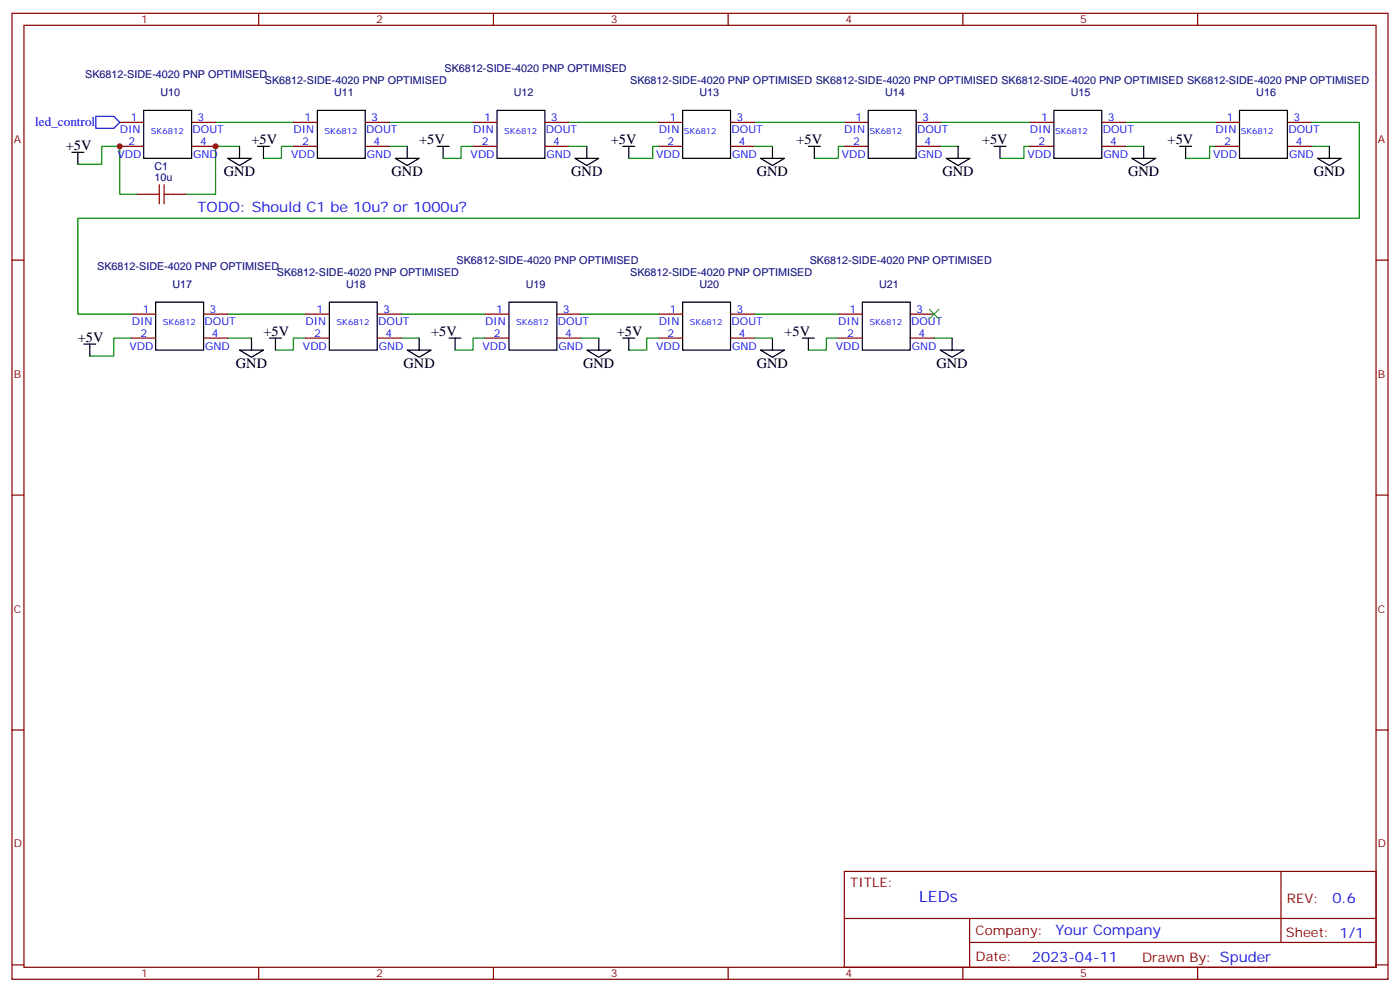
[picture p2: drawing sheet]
<svg xmlns="http://www.w3.org/2000/svg" width="412mm" height="292mm" viewBox="0 0 412 292" stroke-linecap="round" stroke-linejoin="round" font-family="sans-serif">
<g fill="none" stroke="#870000" stroke-width=".35">
<path d="M3.5 3.9h405.4v284.4h-405.4zM7.1 7.4h398.2v277.3h-398.2zM76.2 3.9v3.5M145.3 3.9v3.5M214.5 3.9v3.5M283.6 3.9v3.5M352.8 3.9v3.5M35.3 36h7M56.4 36h7.1M86.4 36h7.1M107.6 36h7.1M139.3 36h7.1"/>
<path d="M160.5 36h7.1M194 36h7.1M215.2 36h7M248.7 36h7.1M269.9 36h7M303.4 36h7M324.6 36h7M358.1 36h7M379.2 36h7.1M35.3 43.1h7M40.6 57.2h3.5M51.2 57.2h3.5"/>
<path d="M56.4 43.1h7.1M86.4 43.1h7.1M107.6 43.1h7.1M139.3 43.1h7.1M160.5 43.1h7.1M194 43.1h7.1M215.2 43.1h7M248.7 43.1h7.1M269.9 43.1h7M303.4 43.1h7M324.6 43.1h7M358.1 43.1h7"/>
<path d="M379.2 43.1h7.1M3.5 76.6h3.6M405.3 76.6h3.6M38.8 92.5h7.1M38.8 99.5h7.1M60 92.5h7M60 99.5h7M90 92.5h7M90 99.5h7M111.1 92.5h7.1M111.1 99.5h7.1M142.9 92.5h7"/>
<path d="M142.9 99.5h7M164 92.5h7.1M164 99.5h7.1M194 92.5h7.1M194 99.5h7.1M215.2 92.5h7M215.2 99.5h7M246.9 92.5h7.1M246.9 99.5h7.1M268.1 92.5h7.1M268.1 99.5h7.1M3.5 145.7h3.6"/>
<path d="M405.3 145.7h3.6M3.5 214.9h3.6M405.3 214.9h3.6M248.7 256.5h156.6v28.2h-156.6zM377.3 256.5v20.9M248.7 270.4h156.5M285.6 277.4h119.6M285.6 270.4v14.1M3.5 284h3.6M76.2 284.7v3.6M145.3 284.7v3.6M214.5 284.7v3.6"/>
<path d="M283.6 284.7v3.6M352.8 284.7v3.6M405.3 284h3.6"/>
</g>
<g fill="none" stroke="#008700" stroke-width=".35">
<path d="M63.5 36h22.9M114.7 36h24.6M167.6 36h26.4M222.2 36h26.5M276.9 36h26.5M331.6 36h26.5M386.3 36h14.1v28.2h-377.5v28.3h15.9M22.9 48.4h7.1v-5.3h5.3v14.1h5.3M70.6 43.1h-7.1v14.1h-8.8M86.4 43.1h-3.5v3.5h-5.3M114.7 43.1h5.2M139.3 43.1h-3.5v3.5h-5.3"/>
<path d="M167.6 43.1h5.3M194 43.1h-1.7v3.5h-7.1M222.2 43.1h5.3M248.7 43.1h-1.8v3.5h-7M276.9 43.1h5.3M303.4 43.1h-1.8v3.5h-7M331.6 43.1h5.3M358.1 43.1h-1.8v3.5h-7.1M386.3 43.1h5.3M38.8 99.5h-5.3v5.3h-7M67 92.5h23M67 99.5h7.1"/>
<path d="M90 99.5h-3.6v3.5h-5.3M118.2 92.5h24.7M118.2 99.5h5.3M142.9 99.5h-3.6v3.5h-5.2M171.1 92.5h22.9M171.1 99.5h5.3M194 99.5h-3.5v3.5h-5.3M222.2 92.5h24.7M222.2 99.5h5.3M246.9 99.5h-3.5v3.5h-5.3M275.2 99.5h5.3"/>
</g>
<g fill="none" stroke="#000" stroke-width=".35">
<path d="M42.3 32.5h14.1v14.1h-14.1zM93.5 32.5h14.1v14.1h-14.1zM146.4 32.5h14.1v14.1h-14.1zM201.1 32.5h14.1v14.1h-14.1zM255.8 32.5h14.1v14.1h-14.1zM310.4 32.5h14.2v14.1h-14.2zM365.1 32.5h14.1v14.1h-14.1zM21.2 44.8h3.5M22.9 44.8v3.6M67 46.6h7.1l-3.5 2.1zM70.6 43.1v3.5M75.8 43.1h3.6"/>
<path d="M77.6 43.1v3.5M116.4 46.6h7.1l-3.6 2.1zM119.9 43.1v3.5M128.8 43.1h3.5M130.5 43.1v3.5M169.3 46.6h7.1l-3.5 2.1zM172.9 43.1v3.5M183.4 43.1h3.6M185.2 43.1v3.5M224 46.6h7.1l-3.6 2.1zM227.5 43.1v3.5M238.1 43.1h3.6"/>
<path d="M239.9 43.1v3.5M278.7 46.6h7.1l-3.6 2.1zM282.2 43.1v3.5M292.8 43.1h3.5M294.6 43.1v3.5M333.4 46.6h7l-3.5 2.1zM336.9 43.1v3.5M347.5 43.1h3.5M349.2 43.1v3.5M388.1 46.6h7l-3.5 2.1zM391.6 43.1v3.5M45.9 88.9h14.1v14.1h-14.1z"/>
<path d="M74.1 99.5v3.5M79.4 99.5h3.5M81.1 99.5v3.5M97 88.9h14.1v14.1h-14.1zM123.5 99.5v3.5M132.3 99.5h3.5M134.1 99.5v3.5M149.9 88.9h14.1v14.1h-14.1zM176.4 99.5v3.5M183.4 99.5h3.6M185.2 99.5v3.5M201.1 88.9h14.1v14.1h-14.1z"/>
<path d="M227.5 99.5v3.5M236.4 99.5h3.5M238.1 99.5v3.5M254 88.9h14.1v14.1h-14.1zM280.5 99.5v3.5M24.7 101.3h3.5M26.5 101.3v3.5M70.6 103h7l-3.5 2.2zM119.9 103h7.1l-3.5 2.2zM172.9 103h7l-3.5 2.2zM224 103h7.1l-3.6 2.2zM276.9 103h7.1l-3.5 2.2z"/>
</g>
<path d="M28.2 34.3h5.3l1.8 1.7-1.8 1.8h-5.3z" fill="none" stroke="#00f" stroke-width=".35"/>
<path d="M273.8 91.1l2.8 2.8M276.6 91.1l-2.8 2.8" fill="none" stroke="#3c3" stroke-width=".35"/>
<path d="M44.1 57.2h2.8M46.9 54.4v5.6M48.3 57.2h2.9M48.3 54.4v5.6" fill="none" stroke="#a10000" stroke-width=".35"/>
<g fill="#c00">
<circle cx="35.3" cy="43.1" r=".88"/>
<circle cx="63.5" cy="43.1" r=".88"/>
</g>
<text font-size="4.6" fill="#00f" x="270.8" y="265.5">LEDs</text>
<g font-size="4.2">
<text x="19.4" y="44.1">+5V</text>
<text x="74.1" y="42.4">+5V</text>
<text x="123.5" y="42.4">+5V</text>
<text x="179.9" y="42.4">+5V</text>
<text x="234.6" y="42.4">+5V</text>
<text x="289.3" y="42.4">+5V</text>
<text x="344" y="42.4">+5V</text>
<text x="66" y="51.9">GND</text>
<text x="115.4" y="51.9">GND</text>
<text x="168.3" y="51.9">GND</text>
<text x="223" y="51.9">GND</text>
<text x="277.6" y="51.9">GND</text>
<text x="332.3" y="51.9">GND</text>
<text x="387" y="51.9">GND</text>
<text x="22.9" y="100.6">+5V</text>
<text x="77.6" y="98.8">+5V</text>
<text x="127" y="98.8">+5V</text>
<text x="181.7" y="98.8">+5V</text>
<text x="231.1" y="98.8">+5V</text>
<text x="69.5" y="108.3">GND</text>
<text x="118.9" y="108.3">GND</text>
<text x="171.8" y="108.3">GND</text>
<text x="223" y="108.3">GND</text>
<text x="275.9" y="108.3">GND</text>
</g>
<g font-size="4.2" fill="#00f">
<text x="58.2" y="62.5">TODO: Should C1 be 10u? or 1000u?</text>
<text x="392.5" y="265.8">0.6</text>
<text x="310.9" y="275.3">Your Company</text>
<text x="304" y="283.1">2023-04-11</text>
</g>
<text font-size="3.9" fill="#00f" x="10.4" y="37.2">led_control</text>
<g font-size="3.9" fill="#800">
<text x="250.5" y="261.1">TITLE:</text>
<text x="379.1" y="265.8">REV:</text>
<text x="287.4" y="275.3">Company:</text>
<text x="378.7" y="275.9">Sheet: 1/1</text>
<text x="287.4" y="283">Date:</text>
<text x="336.4" y="283.1">Drawn By: Spuder</text>
</g>
<g font-size="3.2" fill="#800">
<text x="41.6" y="6.9">1</text>
<text x="110.8" y="6.9">2</text>
<text x="179.9" y="6.9">3</text>
<text x="249.1" y="6.9">4</text>
<text x="318.2" y="6.9">5</text>
<text x="4.1" y="42">A</text>
<text x="405.9" y="42">A</text>
<text x="4.1" y="111.2">B</text>
<text x="405.9" y="111.2">B</text>
<text x="4.1" y="180.3">C</text>
<text x="405.9" y="180.3">C</text>
<text x="4.1" y="249.4">D</text>
<text x="405.9" y="249.4">D</text>
<text x="41.6" y="287.7">1</text>
<text x="110.8" y="287.7">2</text>
<text x="179.9" y="287.7">3</text>
<text x="249.1" y="287.7">4</text>
<text x="318.2" y="287.7">5</text>
</g>
<g font-size="3.2" fill="#000080">
<text x="25.1" y="23">SK6812-SIDE-4020 PNP OPTIMISED</text>
<text x="130.9" y="21.3">SK6812-SIDE-4020 PNP OPTIMISED</text>
<text x="47.3" y="28.3">U10</text>
<text x="78" y="24.8">SK6812-SIDE-4020 PNP OPTIMISED</text>
<text x="98.4" y="28.3">U11</text>
<text x="151.4" y="28.3">U12</text>
<text x="185.6" y="24.8">SK6812-SIDE-4020 PNP OPTIMISED SK6812-SIDE-4020 PNP OPTIMISED SK6812-SIDE-4020 PNP OPTIMISED SK6812-SIDE-4020 PNP OPTIMISED</text>
<text x="206" y="28.3">U13</text>
<text x="260.7" y="28.3">U14</text>
<text x="315.4" y="28.3">U15</text>
<text x="370.1" y="28.3">U16</text>
<text x="45.5" y="53.3">10u</text>
<text x="45.5" y="50.1">C1</text>
<text x="134.5" y="77.7">SK6812-SIDE-4020 PNP OPTIMISED</text>
<text x="238.5" y="77.7">SK6812-SIDE-4020 PNP OPTIMISED</text>
<text x="28.6" y="79.5">SK6812-SIDE-4020 PNP OPTIMISED</text>
<text x="81.6" y="81.3">SK6812-SIDE-4020 PNP OPTIMISED</text>
<text x="185.6" y="81.3">SK6812-SIDE-4020 PNP OPTIMISED</text>
<text x="50.8" y="84.8">U17</text>
<text x="102" y="84.8">U18</text>
<text x="154.9" y="84.8">U19</text>
<text x="206" y="84.8">U20</text>
<text x="258.9" y="84.8">U21</text>
</g>
<g font-size="3.2" fill="#00f">
<text x="38.6" y="35.7">1</text>
<text x="58.2" y="35.7">3</text>
<text x="89.7" y="35.7">1</text>
<text x="109.4" y="35.7">3</text>
<text x="142.6" y="35.7">1</text>
<text x="162.3" y="35.7">3</text>
<text x="197.3" y="35.7">1</text>
<text x="217" y="35.7">3</text>
<text x="252" y="35.7">1</text>
<text x="271.6" y="35.7">3</text>
<text x="306.7" y="35.7">1</text>
<text x="326.3" y="35.7">3</text>
<text x="361.3" y="35.7">1</text>
<text x="381" y="35.7">3</text>
<text x="35.3" y="39.2">DIN</text>
<text x="56.7" y="39.2">DOUT</text>
<text x="86.4" y="39.2">DIN</text>
<text x="107.9" y="39.2">DOUT</text>
<text x="139.3" y="39.2">DIN</text>
<text x="160.8" y="39.2">DOUT</text>
<text x="194" y="39.2">DIN</text>
<text x="215.5" y="39.2">DOUT</text>
<text x="248.7" y="39.2">DIN</text>
<text x="270.2" y="39.2">DOUT</text>
<text x="303.4" y="39.2">DIN</text>
<text x="324.9" y="39.2">DOUT</text>
<text x="358.1" y="39.2">DIN</text>
<text x="379.5" y="39.2">DOUT</text>
<text x="34.6" y="46.6">VDD</text>
<text x="37.8" y="42.7">2</text>
<text x="56.9" y="46.6">GND</text>
<text x="58.9" y="42.7">4</text>
<text x="85.7" y="46.6">VDD</text>
<text x="89" y="42.7">2</text>
<text x="108.1" y="46.6">GND</text>
<text x="110.1" y="42.7">4</text>
<text x="138.6" y="46.6">VDD</text>
<text x="141.9" y="42.7">2</text>
<text x="161" y="46.6">GND</text>
<text x="163" y="42.7">4</text>
<text x="193.3" y="46.6">VDD</text>
<text x="196.6" y="42.7">2</text>
<text x="215.7" y="46.6">GND</text>
<text x="217.7" y="42.7">4</text>
<text x="248" y="46.6">VDD</text>
<text x="251.3" y="42.7">2</text>
<text x="270.4" y="46.6">GND</text>
<text x="272.3" y="42.7">4</text>
<text x="302.7" y="46.6">VDD</text>
<text x="306" y="42.7">2</text>
<text x="325" y="46.6">GND</text>
<text x="327" y="42.7">4</text>
<text x="357.4" y="46.6">VDD</text>
<text x="360.6" y="42.7">2</text>
<text x="379.7" y="46.6">GND</text>
<text x="381.7" y="42.7">4</text>
<text x="38.8" y="95.6">DIN</text>
<text x="42.1" y="92.1">1</text>
<text x="60.3" y="95.6">DOUT</text>
<text x="61.7" y="92.1">3</text>
<text x="90" y="95.6">DIN</text>
<text x="93.2" y="92.1">1</text>
<text x="111.4" y="95.6">DOUT</text>
<text x="112.9" y="92.1">3</text>
<text x="142.9" y="95.6">DIN</text>
<text x="146.2" y="92.1">1</text>
<text x="164.3" y="95.6">DOUT</text>
<text x="165.8" y="92.1">3</text>
<text x="194" y="95.6">DIN</text>
<text x="197.3" y="92.1">1</text>
<text x="215.5" y="95.6">DOUT</text>
<text x="217" y="92.1">3</text>
<text x="246.9" y="95.6">DIN</text>
<text x="250.2" y="92.1">1</text>
<text x="268.4" y="95.6">DOUT</text>
<text x="269.9" y="92.1">3</text>
<text x="41.4" y="99.2">2</text>
<text x="62.4" y="99.2">4</text>
<text x="92.5" y="99.2">2</text>
<text x="113.6" y="99.2">4</text>
<text x="145.4" y="99.2">2</text>
<text x="166.5" y="99.2">4</text>
<text x="196.6" y="99.2">2</text>
<text x="217.7" y="99.2">4</text>
<text x="249.5" y="99.2">2</text>
<text x="270.6" y="99.2">4</text>
<text x="38.1" y="103">VDD</text>
<text x="60.5" y="103">GND</text>
<text x="89.3" y="103">VDD</text>
<text x="111.6" y="103">GND</text>
<text x="142.2" y="103">VDD</text>
<text x="164.5" y="103">GND</text>
<text x="193.3" y="103">VDD</text>
<text x="215.7" y="103">GND</text>
<text x="246.2" y="103">VDD</text>
<text x="268.6" y="103">GND</text>
</g>
<g font-size="2.5" fill="#00f">
<text x="44.4" y="39.3">SK6812</text>
<text x="95.6" y="39.3">SK6812</text>
<text x="148.5" y="39.3">SK6812</text>
<text x="201.4" y="39.3">SK6812</text>
<text x="256.1" y="39.3">SK6812</text>
<text x="310.8" y="39.3">SK6812</text>
<text x="365.5" y="39.3">SK6812</text>
<text x="48" y="95.8">SK6812</text>
<text x="99.1" y="95.8">SK6812</text>
<text x="152" y="95.8">SK6812</text>
<text x="203.2" y="95.8">SK6812</text>
<text x="256.1" y="95.8">SK6812</text>
</g>
</svg>
